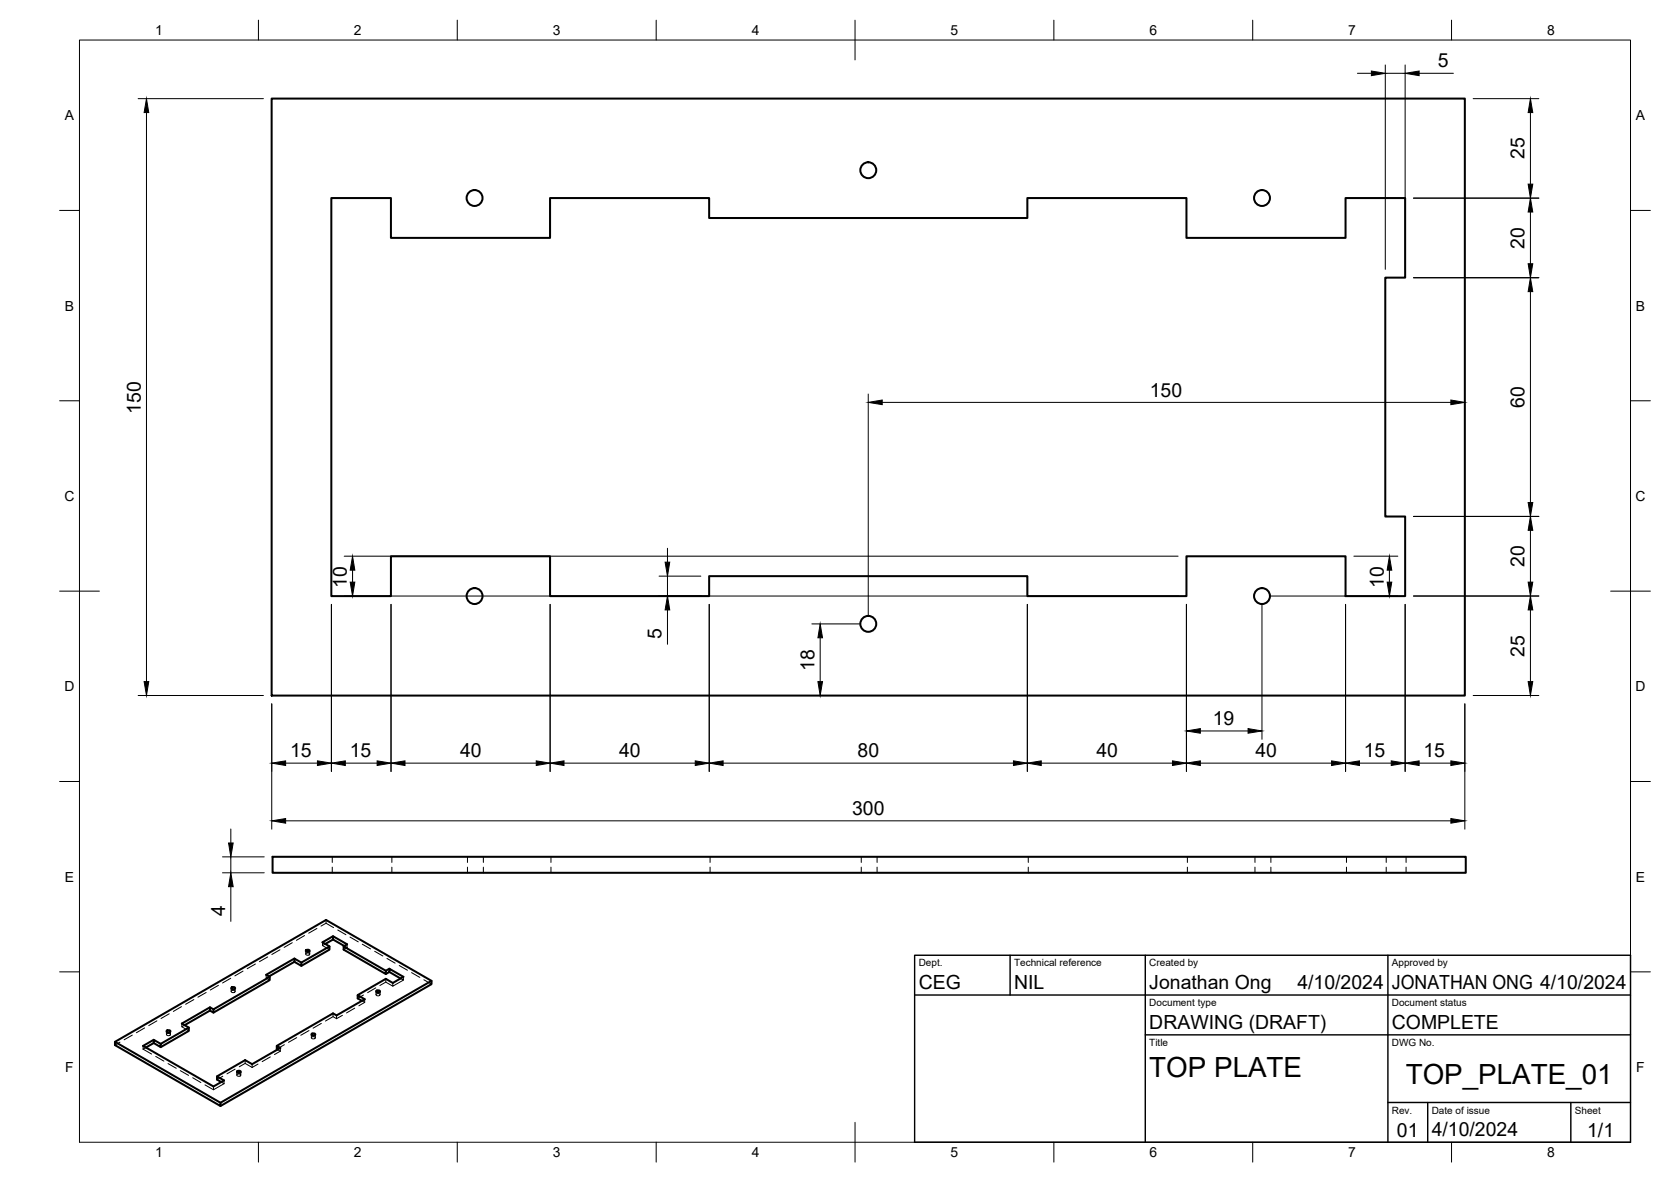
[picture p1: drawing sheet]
<svg xmlns="http://www.w3.org/2000/svg" width="420mm" height="297mm" viewBox="0 0 420 297" stroke-linecap="round" stroke-linejoin="round" font-family="sans-serif">
<!-- layer: Visible -->
<g fill="none" stroke="#000" stroke-width=".51">
<path d="M68.3 24.8h300v150h-300zM83.3 49.8h15v10h40v-10h40v5h80v-5h40v10h40v-10h15v20h-5v60h5v20h-15v-10h-40v10h-40v-5h-80v5h-40v-10h-40v10h-15zM68.5 215.3h300.1v4h-300.1zM77 238.7h.5l.4 .3-.7 .2-.3-.2zM82.8 237.8l-7 4.1v.8l-1.8-1M83.7 236.1v-.8l3.6 2-.9 .5M83.7 235.3l-2.6 1.5 1.7 1v.8l-7 4.1M83.7 236.1l2.9 1.6M83.7 236.1l-1.9 1.1M42 259l.5-.1 .3 .3-.6 .2-.3-.2zM47.5 258.2l-7.1 4.1v.9l-1.7-1.1M52.8 253.1l-7.1 4.1 1.8 1v.9l-7.1 4.1"/>
<path d="M52.8 254l-6.4 3.6M53.7 253.6l-.9-.5v.9M58.3 248.1l.5-.1 .3 .4-.6 .2-.3-.2zM67.8 245.5l-14.1 8.1v.9l-.9-.5M74 241.7v-.8l1.8 1M74 240.9l-7.1 4.1 .9 .5v.8l-14.1 8.2M74 241.7l-6.4 3.7M78.4 259.8l.5-.1 .4 .3-.6 .2-.4-.2zM91 251.5l-1.1-.6v-.8l1.8 1-7.1 4.1-.9-.5-14.1 8.1M94.7 248.9h.5l.4 .3-.7 .2-.3-.2zM97 244.8l.9-.6v-.8l3.5 2.1-2.6 1.5-1.8-1-7.1 4.1M97.9 243.4l-.9 .6v.8l-10.6-6.2v-.8l10.6 6.2"/>
<path d="M97.9 244.2l2.8 1.7M108.5 246.5l-53.1 30.6v.8l-26.5-15.3v-.8l53.1-30.6 26.5 15.3v.8l-53.1 30.6M28.9 261.8l26.5 15.3M38.7 262.1v-.8l1.7 1M38.7 261.3l-2.7 1.5 17.7 10.2 2.6-1.5-1.7-1v.8l1 .6M38.7 262.1l-2 1.1M59.7 269.2l.5-.1 .3 .3-.6 .2-.3-.2zM69.8 263.8l-.2-.1v-.9l.9 .5-7.1 4.1-1.8-1-7 4.1"/>
<circle cx="119.3" cy="49.8" r="2"/>
<circle cx="218.3" cy="42.8" r="2"/>
<circle cx="317.3" cy="49.8" r="2"/>
<circle cx="119.3" cy="149.8" r="2"/>
<circle cx="218.3" cy="156.8" r="2"/>
<circle cx="317.3" cy="149.8" r="2"/>
</g>
<!-- layer: Hidden -->
<g fill="none" stroke="#000" stroke-width=".25">
<path d="M83.5 215.3v1.4M83.5 217.9v1.4M98.5 215.3v1.4M98.5 217.9v1.4M117.5 215.3v1.4M117.5 217.9v1.4M121.5 215.3v1.4M121.5 217.9v1.4M138.5 215.3v1.4M138.5 217.9v1.4M178.5 215.3v1.4M178.5 217.9v1.4"/>
<path d="M216.6 215.3v1.4M216.6 217.9v1.4M220.5 215.3v1.4M220.5 217.9v1.4M258.6 215.3v1.4M258.6 217.9v1.4M298.6 215.3v1.4M298.6 217.9v1.4M315.6 215.3v1.4M315.6 217.9v1.4M319.6 215.3v1.4M319.6 217.9v1.4"/>
<path d="M338.6 215.3v1.4M338.6 217.9v1.4M348.6 215.3v1.4M348.6 217.9v1.4M353.5 215.3v1.4M353.5 217.9v1.4M70.4 238.7l-2.1 1.2M73.5 236.9l-2.1 1.2M76.6 235.1l-2.1 1.2M76.9 239v.8M76.9 239.6a.46 .46 0 0 1 .6-.2 .46 .46 0 0 1 .3 .5 .47 .47 0 0 1-.5 .2 .47 .47 0 0 1-.4-.5zM77.9 239v.8"/>
<path d="M79.7 233.3l-2.1 1.2M81.1 236.8v.8l1.7 1M81.8 237.2l-.7 .4M82 231.2v.8l1.9 1.1M82 232l-1.3 .7M84.9 233.7l2.1 1.2M86.6 237.7l.7 .4M87.3 238.1l-.9 .5M87.3 237.3v.8M88 235.5l2.1 1.2M91.1 237.3l2.1 1.2M94.2 239.1l2.1 1.1"/>
<path d="M36.4 258.3l-2.1 1.2M39.5 256.5l-2.1 1.2M41.8 259.2v.8M41.9 259.8a.44 .44 0 0 1 .6-.2 .44 .44 0 0 1 .2 .6h-.6l-.2-.1zM42.5 254.8l-2 1.2M42.9 259.2v.8M45.6 253l-2 1.2M45.7 257.2v.8l1.8 1.1M46.4 257.6l-.7 .4M48.7 251.2l-2 1.2M51.8 249.4l-2 1.2M54.9 247.6l-2 1.2"/>
<path d="M58 245.8l-2 1.2M58.1 248.3v.9M58.2 249a.43 .43 0 0 1 .6-.2 .43 .43 0 0 1 .2 .6h-.6zM59.1 248.3v.9M61.1 244l-2 1.2M64.2 242.3l-2.1 1.1M66.9 245v.8l.9 .5M67.3 240.5l-2.1 1.2M67.6 245.4l-.7 .4M77.7 259l-2.1 1.2M78.3 260v.8M79.3 260v.8"/>
<path d="M80.8 257.2l-2.1 1.2M83.7 254.7v.8l.9 .5M83.7 255.5l-1.9 1.1M84.6 255.2v.8M86.1 255.2l-1.5 .8M89.2 253.4l-2.1 1.2M91 251.5l.7 .4M91.4 250l-1.5 .9M91.7 251.9l-1.5 .9M91.7 251.1v.8M94.5 248.2l-2.1 1.3M94.6 249.2v.8"/>
<path d="M94.6 249.9a.47 .47 0 0 1 .5-.3 .47 .47 0 0 1 .4 .5l-.8 .1zM95.6 249.2v.8M97 246v.8l1.8 1M97 246.8l-1.5 .9M97.3 240.9l2.1 1.1M100.4 242.6l2 1.2M101.4 245.5v.8l-.7-.4M101.4 246.3l-2.6 1.5v-.8M103.5 244.4l2.1 1.2M106.6 246.2l1.9 1.1M30.2 261.9l-1.3 .7M33.3 260.1l-2.1 1.2"/>
<path d="M36 262.8v.9M36 263.7l2.1 1.2M36.7 263.2l-.7 .5M39.2 265.5l2 1.2M42.2 267.3l2.1 1.2M45.3 269.1l2.1 1.1M48.5 270.8l2 1.2M51.5 272.6l2.2 1.3M55.6 271.9l.7 .4M56 270.5l-1.4 .8M56.3 272.3l-2.6 1.6v-.9M56.3 271.5v.8"/>
<path d="M59.1 268.7l-2 1.2M59.5 269.4v.8M59.6 270.1a.47 .47 0 0 1 .5-.2 .47 .47 0 0 1 .4 .4l-.7 .1zM60.5 269.4v.8M61.6 266.4v.8l1.8 1.1M61.6 267.2l-1.4 .9M63.4 267.4v.9M64.9 267.4l-1.5 .9M68 265.6l-2.1 1.2M69.8 263.8l.7 .4M70.5 264.2l-1.5 .8M70.5 263.3v.9"/>
<path d="M71.5 262.5l-1.9 1.2M74.6 260.8l-2.1 1.1M78.3 260.7a.47 .47 0 0 1 .6-.2 .47 .47 0 0 1 .3 .4 .49 .49 0 0 1-.5 .2 .49 .49 0 0 1-.4-.4z"/>
</g>
<!-- layer: BORDER -->
<g fill="none" stroke="#000" stroke-width=".25">
<path d="M20 10.1h390v276.9h-390zM65 5.1v5M115 5.1v5M165 5.1v5M215 5.1v10M265 5.1v5M315 5.1v5M365 5.1v5M15 52.9h5M410 52.9h5M15 100.7h5M410 100.7h5"/>
<path d="M15 148.6h10M405 148.6h10M15 196.4h5M410 196.4h5M15 244.2h5M410 244.2h5M65 287v5M115 287v5M165 287v5M215 282.1v9.9M265 287v5M315 287v5"/>
<path d="M365 287v5"/>
</g>
<!-- layer: TITLEBLOCK -->
<path d="M230 240.1h180v46.9h-180zM230 250h180M254 240.1v9.9M288 240.1v46.9M349 240.1v46.9M288 260.1h122M349 277.1h61M359 277.1v9.9M395 277.1v9.9" fill="none" stroke="#000" stroke-width=".36"/>
<!-- layer: FD_Dimensions -->
<g fill="none" stroke="#000" stroke-width=".25">
<path d="M341.3 18.4h3.5M348.3 16.3v51.4M348.3 18.4h5M353.3 16.3v51.4M356.8 18.4h8.6M34.7 24.8h31.5M36.8 28.3v143M370.4 24.8h16.5M384.8 28.3v18M355.4 49.8h31.5M384.8 53.3v13M355.4 69.8h31.5"/>
<path d="M384.8 73.3v53M218.3 99v55.7M221.8 101.1h143M86.6 139.8h209.6M167.8 137.8v3.5M340.4 139.8h11.1M355.4 129.8h31.5M384.8 133.3v13M83.3 151.9v42M86.6 149.8h209.6M88.6 143.3v3M98.3 151.9v42"/>
<path d="M138.3 151.9v42M165.7 144.8h10.5M167.8 144.8v5M167.8 153.3v8.6M178.3 151.9v42M204.1 156.8h12.1M258.3 151.9v42M298.3 151.9v42M317.3 151.9v33.9M319.4 149.8h32.1M338.3 151.9v42M349.4 143.3v3"/>
<path d="M353.3 151.9v42M355.4 149.8h31.5M384.8 153.3v18M34.7 174.8h31.5M68.3 176.9v31.5M204.1 174.8h5.5M206.2 160.3v11M368.3 176.9v31.5M370.4 174.8h16.5M71.8 191.8h8M86.8 191.8h8M101.8 191.8h33"/>
<path d="M141.8 191.8h33M181.8 191.8h73M261.8 191.8h33M301.8 191.8h33M301.8 183.7h12M341.8 191.8h8M356.8 191.8h8M55.9 215.3h10.5M55.9 219.3h10.5M58 208.3v3.5M58 215.3v4M71.8 206.3h293"/>
<path d="M58 222.8v8.7"/>
</g>
<g fill="#000" stroke="#000" stroke-width=".25">
<path d="M344.8 17.9l3.5 .5-3.5 .6zM353.3 18.4l3.5-.5v1.1zM36.8 24.8l.6 3.5h-1.2zM384.8 24.8l.6 3.5h-1.2zM384.8 49.8l.6 3.5h-1.2zM384.2 46.3h1.2l-.6 3.5zM384.8 69.8l.6 3.5h-1.2zM384.2 66.3h1.2l-.6 3.5zM218.3 101.1l3.5-.6v1.2zM364.8 100.5l3.5 .6-3.5 .6zM384.8 129.8l.6 3.5h-1.2zM384.2 126.3h1.2l-.6 3.5z"/>
<path d="M88.6 139.8l.6 3.5h-1.1zM88.1 146.3h1.1l-.6 3.5zM167.2 141.3h1.2l-.6 3.5zM167.8 149.8l.6 3.5h-1.2zM348.8 146.3h1.1l-.5 3.5zM349.4 139.8l.5 3.5h-1.1zM384.8 149.8l.6 3.5h-1.2zM384.2 146.3h1.2l-.6 3.5zM36.2 171.3h1.2l-.6 3.5zM206.2 156.8l.6 3.5h-1.1zM205.7 171.3h1.1l-.6 3.5zM384.2 171.3h1.2l-.6 3.5z"/>
<path d="M68.3 191.8l3.5-.6v1.2zM79.8 191.2l3.5 .6-3.5 .6zM83.3 191.8l3.5-.6v1.2zM94.8 191.2l3.5 .6-3.5 .6zM98.3 191.8l3.5-.6v1.2zM134.8 191.2l3.5 .6-3.5 .6zM138.3 191.8l3.5-.6v1.2zM174.8 191.2l3.5 .6-3.5 .6zM178.3 191.8l3.5-.6v1.2zM254.8 191.2l3.5 .6-3.5 .6zM258.3 191.8l3.5-.6v1.2zM294.8 191.2l3.5 .6-3.5 .6z"/>
<path d="M298.3 191.8l3.5-.6v1.2zM298.3 183.7l3.5-.6v1.2zM313.8 183.1l3.5 .6-3.5 .6zM334.8 191.2l3.5 .6-3.5 .6zM338.3 191.8l3.5-.6v1.2zM349.8 191.2l3.5 .6-3.5 .6zM353.3 191.8l3.5-.6v1.2zM364.8 191.2l3.5 .6-3.5 .6zM57.5 211.8h1.1l-.6 3.5zM68.3 206.3l3.5-.6v1.2zM364.8 205.7l3.5 .6-3.5 .6zM58 219.3l.6 3.5h-1.1z"/>
</g>
<g font-size="7">
<text x="289" y="270.6">TOP PLATE</text>
<text x="353.5" y="272.3">TOP_PLATE_01</text>
</g>
<g font-size="4.9">
<text x="361.5" y="17">5</text>
<text x="383.3" y="40" transform="rotate(-90 383.3 40)">25</text>
<text x="383.3" y="62.4" transform="rotate(-90 383.3 62.4)">20</text>
<text x="289.1" y="99.7">150</text>
<text x="35.4" y="104" transform="rotate(-90 35.4 104)">150</text>
<text x="383.3" y="102.5" transform="rotate(-90 383.3 102.5)">60</text>
<text x="383.3" y="142.5" transform="rotate(-90 383.3 142.5)">20</text>
<text x="87.2" y="147.6" transform="rotate(-90 87.2 147.6)">10</text>
<text x="347.9" y="147.6" transform="rotate(-90 347.9 147.6)">10</text>
<text x="166.4" y="160.7" transform="rotate(-90 166.4 160.7)">5</text>
<text x="383.3" y="165" transform="rotate(-90 383.3 165)">25</text>
<text x="204.8" y="168.7" transform="rotate(-90 204.8 168.7)">18</text>
<text x="304.9" y="182.2">19</text>
<text x="72.9" y="190.3">15</text>
<text x="87.9" y="190.3">15</text>
<text x="115.7" y="190.3">40</text>
<text x="155.7" y="190.3">40</text>
<text x="215.6" y="190.3">80</text>
<text x="275.7" y="190.3">40</text>
<text x="315.7" y="190.3">40</text>
<text x="342.9" y="190.3">15</text>
<text x="357.9" y="190.3">15</text>
<text x="214.2" y="204.8">300</text>
<text x="56.6" y="230.2" transform="rotate(-90 56.6 230.2)">4</text>
<text x="231" y="248.5">CEG</text>
<text x="255" y="248.5">NIL</text>
<text x="289" y="248.5">Jonathan Ong</text>
<text x="326.2" y="248.5">4/10/2024</text>
<text x="350" y="248.5">JONATHAN ONG 4/10/2024</text>
<text x="289" y="258.6">DRAWING (DRAFT)</text>
<text x="350" y="258.6">COMPLETE</text>
<text x="351.3" y="285.7">01</text>
<text x="360" y="285.5">4/10/2024</text>
<text x="399.1" y="285.7">1/1</text>
</g>
<g font-size="3.5">
<text x="39" y="8.8">1</text>
<text x="89" y="8.8">2</text>
<text x="139" y="8.8">3</text>
<text x="189" y="8.8">4</text>
<text x="239" y="8.8">5</text>
<text x="289" y="8.8">6</text>
<text x="339" y="8.8">7</text>
<text x="389" y="8.8">8</text>
<text x="16.3" y="30.2">A</text>
<text x="411.3" y="30.2">A</text>
<text x="16.3" y="78">B</text>
<text x="411.3" y="78">B</text>
<text x="16.2" y="125.9">C</text>
<text x="411.2" y="125.9">C</text>
<text x="16.2" y="173.7">D</text>
<text x="411.2" y="173.7">D</text>
<text x="16.3" y="221.6">E</text>
<text x="411.3" y="221.6">E</text>
<text x="16.4" y="269.4">F</text>
<text x="411.4" y="269.4">F</text>
<text x="39" y="290.8">1</text>
<text x="89" y="290.8">2</text>
<text x="139" y="290.8">3</text>
<text x="189" y="290.8">4</text>
<text x="239" y="290.8">5</text>
<text x="289" y="290.8">6</text>
<text x="339" y="290.8">7</text>
<text x="389" y="290.8">8</text>
</g>
<g font-size="2.5">
<text x="231" y="242.9">Dept.</text>
<text x="255" y="242.9">Technical reference</text>
<text x="289" y="242.9">Created by</text>
<text x="350" y="242.9">Approved by</text>
<text x="289" y="252.8">Document type</text>
<text x="350" y="252.8">Document status</text>
<text x="289" y="262.9">Title</text>
<text x="350" y="262.9">DWG No.</text>
<text x="350" y="279.9">Rev.</text>
<text x="360" y="279.9">Date of issue</text>
<text x="396" y="279.9">Sheet</text>
</g>
</svg>
